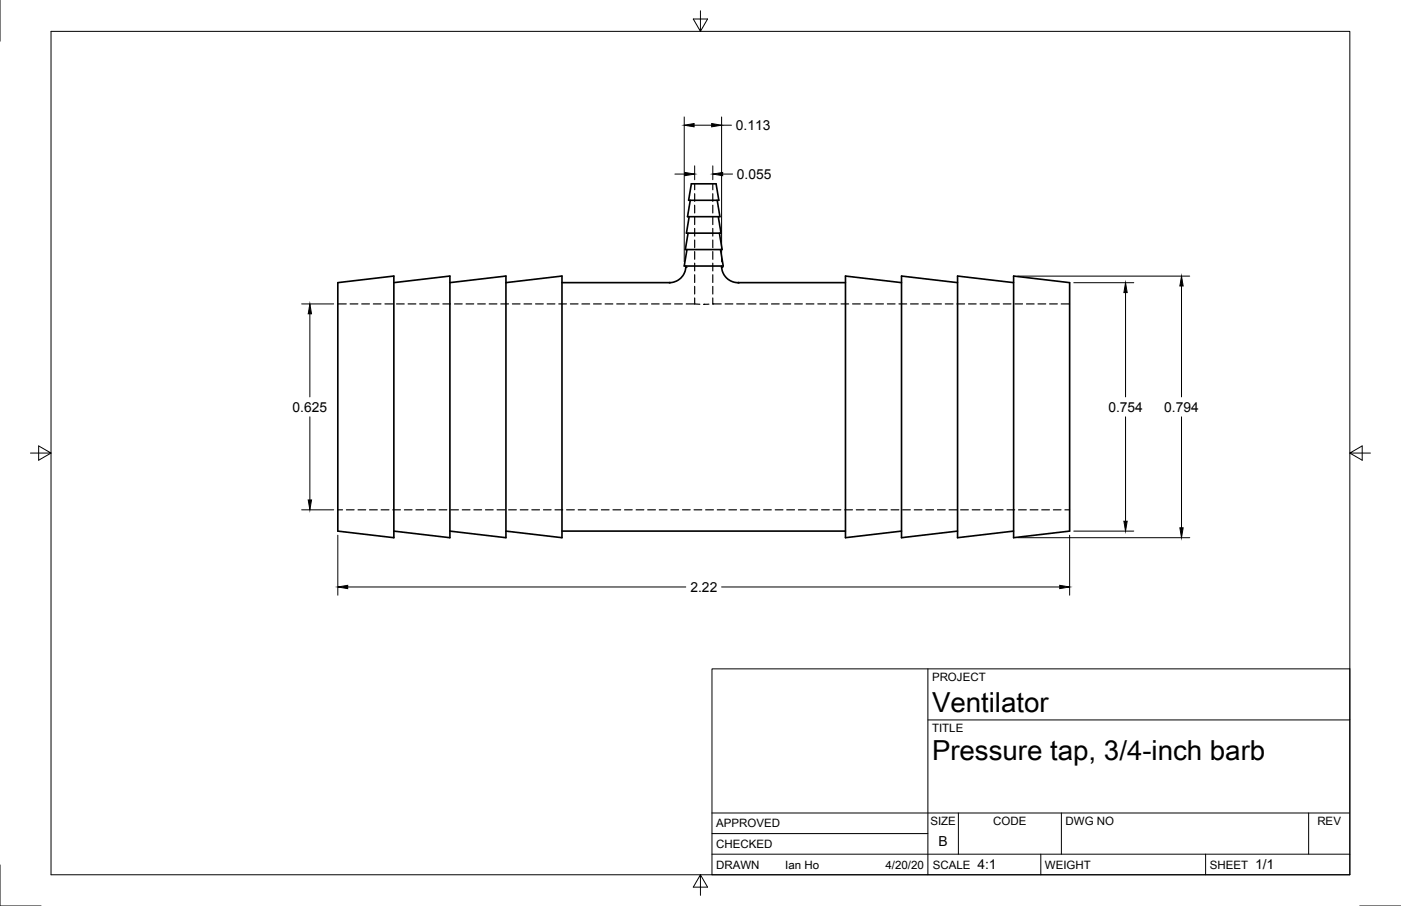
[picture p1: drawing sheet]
<svg xmlns="http://www.w3.org/2000/svg" width="432mm" height="279mm" viewBox="0 0 432 279" stroke-linecap="round" stroke-linejoin="round" font-family="sans-serif">
<!-- layer: Visible -->
<g fill="#000">
<circle cx="206.3" cy="87.2" r=".25"/>
<circle cx="211.4" cy="82.4" r=".25"/>
<circle cx="222.4" cy="82.4" r=".25"/>
<circle cx="227.5" cy="87.2" r=".25"/>
</g>
<!-- layer: Hidden -->
<g fill="none" stroke="#000" stroke-width=".36">
<path d="M214.1 56.7v1.8M214.1 59.7v2.4M219.7 56.7v1.8M219.7 59.7v2.4M214.1 63.3v2.4M214.1 66.9v2.4M214.1 70.4v2.4M214.1 74v2.4M214.1 77.6v2.4M219.7 63.3v2.4M219.7 66.9v2.4M219.7 70.4v2.4"/>
<path d="M219.7 74v2.4M219.7 77.6v2.4M104.1 93.7h2.6M107.9 93.7h2.4M111.5 93.7h2.4M115.1 93.7h2.3M118.6 93.7h2.4M122.2 93.7h2.4M125.8 93.7h2.4M129.3 93.7h2.4M132.9 93.7h2.4M136.5 93.7h2.4"/>
<path d="M140.1 93.7h2.4M143.6 93.7h2.4M147.2 93.7h2.4M150.8 93.7h2.4M154.3 93.7h2.4M157.9 93.7h2.4M161.5 93.7h2.4M165.1 93.7h2.3M168.6 93.7h2.4M172.2 93.7h2.4M175.8 93.7h2.4M179.3 93.7h2.4"/>
<path d="M182.9 93.7h2.4M186.5 93.7h2.4M190.1 93.7h2.3M193.6 93.7h2.4M197.2 93.7h2.4M200.8 93.7h2.4M204.4 93.7h2.3M207.9 93.7h2.4M211.5 93.7h2.6M214.1 93.7l1.6 .1M214.1 81.2v2.3M214.1 84.7v2.4"/>
<path d="M214.1 88.3v2.4M214.1 91.9v1.8M218.5 93.8l-1.6 .1M219.7 91.9v1.8h2.6M219.7 81.2v2.3M219.7 84.7v2.4M219.7 88.3v2.4M223.5 93.7h2.4M227.1 93.7h2.3M230.6 93.7h2.4M234.2 93.7h2.4M237.8 93.7h2.4"/>
<path d="M241.3 93.7h2.4M244.9 93.7h2.4M248.5 93.7h2.4M252.1 93.7h2.3M255.6 93.7h2.4M259.2 93.7h2.4M262.8 93.7h2.4M266.3 93.7h2.4M269.9 93.7h2.4M273.5 93.7h2.4M277.1 93.7h2.3M280.6 93.7h2.4"/>
<path d="M284.2 93.7h2.4M287.8 93.7h2.4M291.3 93.7h2.4M294.9 93.7h2.4M298.5 93.7h2.4M302.1 93.7h2.3M305.6 93.7h2.4M309.2 93.7h2.4M312.8 93.7h2.4M316.4 93.7h2.3M319.9 93.7h2.4M323.5 93.7h2.4"/>
<path d="M327.1 93.7h2.6M104.1 157.2h1.5M106.8 157.2h2.3M110.3 157.2h2.4M113.9 157.2h2.4M117.5 157.2h2.4M121.1 157.2h2.3M124.6 157.2h2.4M128.2 157.2h2.4M131.8 157.2h2.4M135.3 157.2h2.4M138.9 157.2h2.4"/>
<path d="M142.5 157.2h2.4M146 157.2h2.4M149.6 157.2h2.4M153.2 157.2h2.4M156.8 157.2h2.4M160.3 157.2h2.4M163.9 157.2h2.4M167.5 157.2h2.4M171 157.2h2.4M174.6 157.2h2.4M178.2 157.2h2.4M181.8 157.2h2.3"/>
<path d="M185.3 157.2h2.4M188.9 157.2h2.4M192.5 157.2h2.4M196.1 157.2h2.3M199.6 157.2h2.4M203.2 157.2h2.4M206.8 157.2h2.3M210.4 157.2h2.3M213.9 157.2h2.4M217.5 157.2h2.4M221.1 157.2h2.3M224.6 157.2h2.4"/>
<path d="M228.2 157.2h2.4M231.8 157.2h2.4M235.4 157.2h2.3M238.9 157.2h2.4M242.5 157.2h2.4M246.1 157.2h2.4M249.6 157.2h2.4M253.2 157.2h2.4M256.8 157.2h2.4M260.3 157.2h2.4M263.9 157.2h2.4M267.5 157.2h2.4"/>
<path d="M271.1 157.2h2.4M274.6 157.2h2.4M278.2 157.2h2.4M281.8 157.2h2.4M285.3 157.2h2.4M288.9 157.2h2.4M292.5 157.2h2.4M296.1 157.2h2.3M299.6 157.2h2.4M303.2 157.2h2.4M306.8 157.2h2.4M310.4 157.2h2.3"/>
<path d="M313.9 157.2h2.4M317.5 157.2h2.4M321.1 157.2h2.3M324.7 157.2h2.3M328.2 157.2h1.5"/>
</g>
<g fill="#000">
<circle cx="216.9" cy="93.9" r=".18"/>
<circle cx="219.7" cy="93.7" r=".18"/>
<circle cx="222.4" cy="82.4" r=".18"/>
<circle cx="227.5" cy="87.2" r=".18"/>
</g>
<!-- layer: Visible -->
<g fill="none" stroke="#000" stroke-width=".51">
<path d="M213.1 56.7h7.6l.9 5.1h-9.4zM211.7 77l-.8 5h12l-.8-5M212.1 71.9l-.9 5.1h11.4l-.9-5.1M212.4 66.8l-.8 5.1h10.6l-.8-5.1M212.7 61.8l-.8 5h10l-.9-5M104.1 87.2l17.3-2.1v80.7l-17.3-2zM121.4 87.2l17.3-2.1v80.7l-17.3-2M138.7 87.2l17.2-2.1v80.7l-17.2-2M155.9 87.2l17.3-2.1v80.7l-17.3-2M211.4 82l-.4 2.1-1 1.5-1.5 1.1-1.6 .4-33.7 .1M222.4 82l.2 1.6 1 1.8 1.5 1.2 1.8 .5 33.7 .1M277.9 87.2l-17.3-2.1v80.7l17.3-2"/>
<path d="M295.1 87.2l-17.2-2.1v80.7l17.2-2M312.4 85.1l17.3 2.1v76.6l-17.3 2zM312.4 87.2l-17.3-2.1v80.7l17.3-2M173.2 163.8h87.4"/>
</g>
<!-- layer: Border -->
<path d="M0 0v12.7M15.7 9.7h400.3v260.1h-400.3zM215.9 3.3v6.4l-2.2-3.8h4.4l-2.2 3.8M9.4 139.7h6.3l-3.8-2.2v4.4l3.8-2.2M416 139.7l3.8 2.2v-4.4l-3.8 2.2h6.4M0 266.7v12.7h12.7M215.9 269.8l2.2 3.8h-4.4l2.2-3.8v6.3M419.1 279.4h12.7" fill="none" stroke="#000" stroke-width=".31"/>
<!-- layer: Titleblock -->
<path d="M219.4 206.3h196.6v63.5h-196.6zM286 206.3v63.5M286 222h130M219.4 257.1h66.6M219.4 250.7h196.6M295.4 250.7v12.7M327.1 250.7v12.7M403.3 250.7v12.7M219.4 263.4h196.6M320.8 263.4v6.4M371.6 263.4v6.4" fill="none" stroke="#000" stroke-width=".31"/>
<!-- layer: Dimensions -->
<g fill="none" stroke="#000" stroke-width=".31">
<path d="M210.9 36.1v44.7M213.9 38.6h5.5M222.4 36.1v44.7M222.4 38.6h3M208 53.7h3.1M214.1 51.1v4.3M219.7 51.1v4.3M222.7 53.7h3.1M93 93.7h9.8M95.5 96.8v25.6M313.7 85.2h53M330.9 87.2h18.5"/>
<path d="M346.9 90.2v32.2M364.2 88.2v34.2M95.5 128.5v25.7M346.9 128.5v32.2M364.2 128.5v34.3M93 157.2h9.8M104.1 165.1v18.5M313.7 165.8h53M329.7 165.1v18.5M330.9 163.8h18.5M107.2 181h104.2M222.4 181h104.2"/>
</g>
<path d="M210.9 38.6l3-.5v1zM219.4 38.1l3 .5-3 .5zM211.1 53.2l3 .5-3 .5zM219.7 53.7l3-.5v1zM95.5 93.7l.5 3.1h-1zM346.9 87.2l.5 3h-1zM364.2 85.2l.5 3h-1.1zM95 154.2h1l-.5 3zM346.4 160.7h1l-.5 3.1zM363.6 162.8h1.1l-.5 3zM104.1 181l3.1-.5v1zM326.6 180.5l3.1 .5-3.1 .5z" fill="#000" stroke="#000" stroke-width=".31"/>
<g font-size="8.5">
<text x="287.3" y="219.5">Ventilator</text>
<text x="287.3" y="234.5">Pressure tap, 3/4-inch barb</text>
</g>
<g font-size="4.3">
<text x="226.8" y="40.1">0.113</text>
<text x="227.1" y="55.2">0.055</text>
<text x="90.2" y="127">0.625</text>
<text x="341.6" y="127">0.754</text>
<text x="358.8" y="127">0.794</text>
<text x="212.8" y="182.5">2.22</text>
<text x="289.3" y="261">B</text>
<text x="301.2" y="268.1">4:1</text>
<text x="386.8" y="268.1">1/1</text>
</g>
<g font-size="3.5">
<text x="287.3" y="210.1">PROJECT</text>
<text x="287.3" y="225.8">TITLE</text>
<text x="220.7" y="255.2">APPROVED</text>
<text x="286.7" y="254.5">SIZE</text>
<text x="306.1" y="254.5">CODE</text>
<text x="328.4" y="254.5">DWG NO</text>
<text x="406" y="254.5">REV</text>
<text x="220.7" y="261.5">CHECKED</text>
<text x="220.7" y="267.9">DRAWN</text>
<text x="242" y="267.9">Ian Ho</text>
<text x="272.9" y="267.9">4/20/20</text>
<text x="287.5" y="267.9">SCALE</text>
<text x="322.1" y="267.9">WEIGHT</text>
<text x="372.9" y="267.9">SHEET</text>
</g>
</svg>
